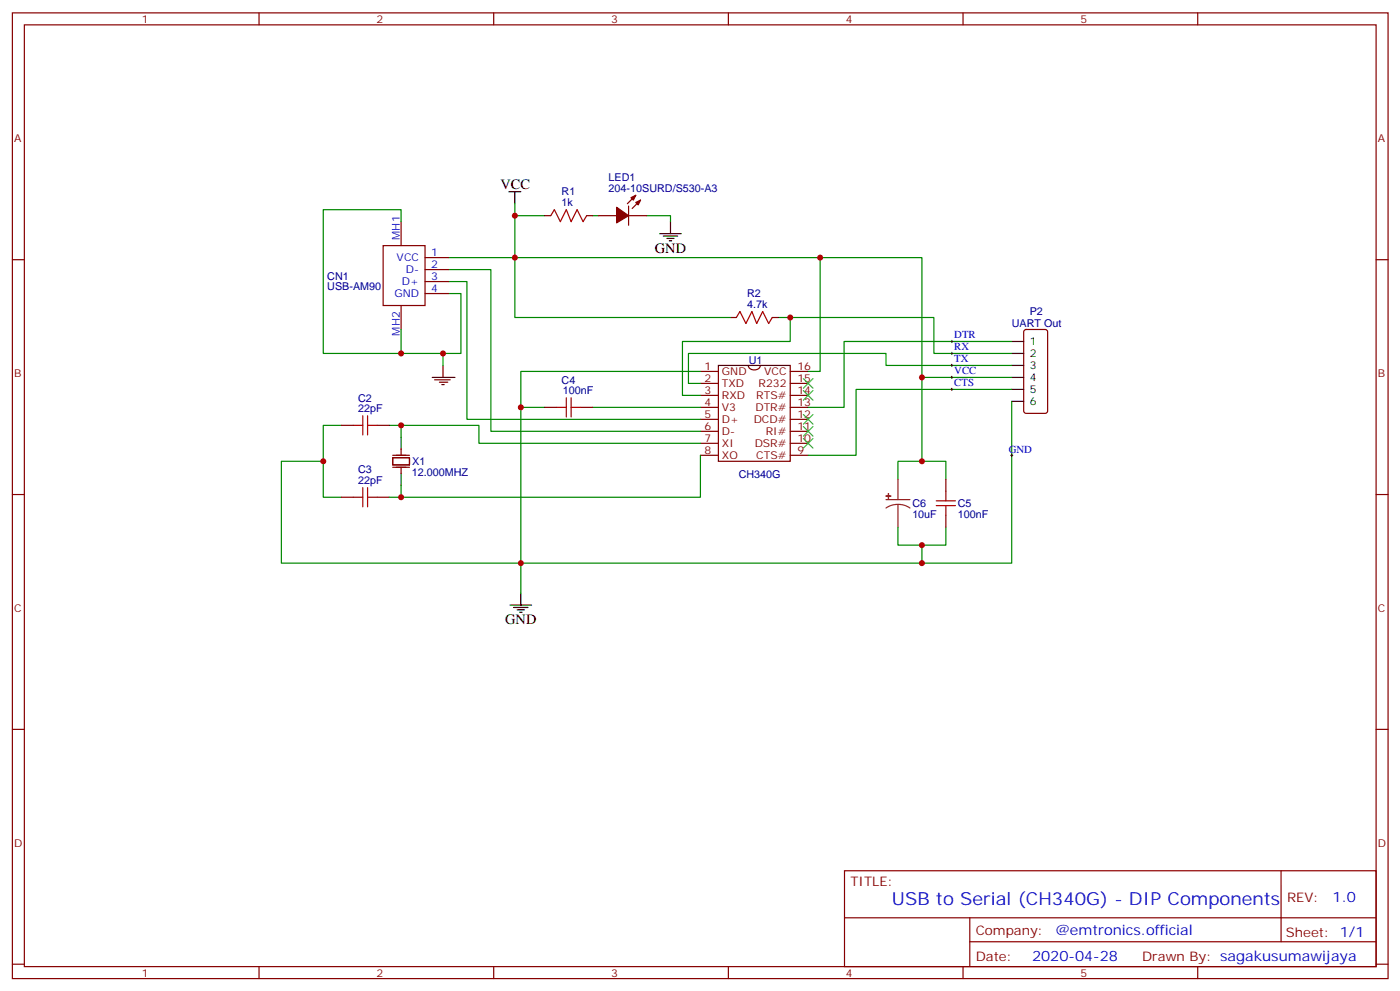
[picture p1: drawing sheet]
<svg xmlns="http://www.w3.org/2000/svg" width="413mm" height="292mm" viewBox="0 0 413 292" stroke-linecap="round" stroke-linejoin="round" font-family="sans-serif">
<path d="M127.4 111.1h6.7M128.1 111.8h4.5M129.5 112.5h2.4M130.2 113.2h.7M130.5 107.6v3.5" fill="none" stroke="#600" stroke-width=".35"/>
<path d="M211.7 107.6h21.1v28.2h-21.1z" fill="#fff" stroke="#600" stroke-width=".35"/>
<g fill="none" stroke="#800000" stroke-width=".35">
<path d="M206.4 109.4h5.3M206.4 112.9h5.3M206.4 116.4h5.3M206.4 119.9h5.3M232.8 109.4h5.3M232.8 112.9h5.3M232.8 116.4h5.3M232.8 119.9h5.3M206.4 123.5h5.3M206.4 127h5.3M206.4 130.5h5.3M206.4 134.1h5.3"/>
<path d="M232.8 123.5h5.3M232.8 127h5.3M232.8 130.5h5.3M232.8 134.1h5.3"/>
</g>
<path d="M220.5 107.6a1.84 1.84 0 0 0 1.7 1.3 1.84 1.84 0 0 0 1.8-1.3" fill="none" stroke="#600" stroke-width=".35"/>
<g fill="none" stroke="#870000" stroke-width=".35">
<path d="M3.6 3.8h405.4v284.3h-405.4zM7.2 7.3h398.3v277.3h-398.3zM76.3 3.8v3.5M145.5 3.8v3.5M214.6 3.8v3.5M283.8 3.8v3.5M352.9 3.8v3.5M187.3 57.5l-2.4 2.5M188.7 58.9l-2.4 2.5M3.6 76.5h3.6M112.9 72.3h12.3v17.7h-12.3zM118.2 65.3v7"/>
<path d="M125.2 75.8h7.1M125.2 79.4h7.1M160.5 63.5h1.8M172.9 63.5h1.7M176.4 63.5h5.3M185.2 63.5h5.3M185.2 60.7v5.6M405.5 76.5h3.5M118.2 90v7M125.2 82.9h7.1M125.2 86.4h7.1M215.2 93.5h1.8"/>
<path d="M227.5 93.5h1.8M301.9 97.2l.4-.2h5.7l.6 .4 .1 23.6-.5 .7h-5.9l-.6-.5-.1-23.5zM160.5 119.9h3.5M171.1 119.9h3.5M100.5 125.2h3.6M111.1 125.2h3.6M115.7 134.8h4.9v2.1h-4.9zM115.7 134.1h4.9M115.7 137.6h4.9M118.2 132.3v1.8M118.2 137.6v1.7M3.6 145.6h3.6"/>
<path d="M100.5 146.4h3.6M111.1 146.4h3.6M278.7 141.1v3.5M278.7 151.7v3.5M405.5 145.6h3.5M3.6 214.8h3.6M405.5 214.8h3.5M248.8 256.4h156.7v28.2h-156.7zM377.5 256.4v20.9M248.9 270.2h156.4M285.7 277.3h119.6M285.7 270.2v14.1"/>
<path d="M3.6 283.9h3.6M76.3 284.6v3.5M145.5 284.6v3.5M214.6 284.6v3.5M283.8 284.6v3.5M352.9 284.6v3.5M405.5 283.9h3.5"/>
</g>
<g fill="none" stroke="#000" stroke-width=".35">
<path d="M149.9 56.4h3.6M151.7 56.4v3.6M194.4 68.8h6.3M195.4 69.5h4.3M196.5 70.2h2.1M197.2 70.9h.7M197.6 65.3v3.5M298.1 100.5h3.5M298.1 104.1h3.5M298.1 107.6h3.5M298.1 111.1h3.5M298.1 114.7h3.5"/>
<path d="M298.1 118.2h3.5M118.2 128.8v3.5M118.2 139.3v3.6M150.3 178.2h6.3M151.3 178.9h4.3M152.4 179.6h2.1M153.5 174.6v3.6M153.1 180.3h.7"/>
</g>
<g fill="none" stroke="#008700" stroke-width=".35">
<path d="M151.7 60v15.8h-19.4M118.2 65.3v-3.6h-23v42.4h23M132.3 79.4h12.3v47.6h61.8M151.7 63.5h8.8M174.6 63.5h1.8M190.5 63.5h7.1v1.8M241.7 75.8v33.6h-3.6M118.2 97v7.1h12.3M132.3 86.4h3.5v17.7h-5.3v3.5M132.3 82.9h5.3v40.6h68.8M215.2 93.5h-63.5v-17.7h119.9v60M229.3 93.5h45.9v10.6h22.9"/>
<path d="M232.8 93.5v7h-31.7v15.9h5.3M160.5 119.9h-7v45.9h118.1v-5.3M174.6 119.9h31.8M206.4 109.4h-52.9v10.5M271.6 111.1h26.5M298.1 107.6h-37v-3.5h-58.3v8.8h3.6M298.1 100.5h-49.4v19.4h-10.6M298.1 114.7h-45.9v19.4h-14.1M298.1 118.2v47.6h-26.5M95.2 135.8h-12.3v30h70.6v8.8M100.5 125.2h-5.3v21.2h5.3M114.7 125.2h26.4v5.3h65.3"/>
<path d="M118.2 125.2v3.6M206.4 134.1v12.3h-88.2v-3.5M114.7 146.4h3.5M264.6 141.1v-5.3h14.1v5.3M264.6 155.2v5.3h14.1v-5.3"/>
</g>
<path d="M236.7 111.5l2.8 2.8M236.7 115l2.8 2.8M239.5 111.5l-2.8 2.8M239.5 115l-2.8 2.8M236.7 122.1l2.8 2.8M236.7 125.6l2.8 2.8M236.7 129.1l2.8 2.8M239.5 122.1l-2.8 2.8M239.5 125.6l-2.8 2.8M239.5 129.1l-2.8 2.8" fill="none" stroke="#3c3" stroke-width=".35"/>
<g fill="none" stroke="#a10000" stroke-width=".35">
<path d="M162.3 63.5l1-1.8 1.8 3.6 1.8-3.6 1.4 3.6 1.7-3.6 1.8 3.6 1.1-1.8M217 93.5l1-1.8 1.8 3.5 1.7-3.5 1.5 3.5 1.7-3.5 1.8 3.5 1-1.7M164 119.9h2.9M166.9 117.1v5.7M168.3 117.1v5.7M168.3 119.9h2.8M104.1 125.2h2.8M106.9 122.4v5.7M108.3 122.4v5.7M108.3 125.2h2.8M104.1 146.4h2.8M106.9 143.6v5.6"/>
<path d="M108.3 143.6v5.6M108.3 146.4h2.8M275.9 148.9h5.6M275.9 147.5h5.6M278.7 144.6v2.9M278.7 148.9v2.8"/>
</g>
<path d="M280.1 100.5h.7M280.1 114.7h.7M280.1 107.6h.7M280.1 104.1h.7M280.1 111.1h.7M280.5 100.2v.7M280.5 103.7v.7M280.5 107.2v.7M280.5 110.8v.7M280.5 114.3v.7M297.7 134.1h.7M298.1 133.7v.7" fill="none" stroke="#000" stroke-width=".29"/>
<path d="M261.1 147.1h7M264.6 148.5l1.8 .3 1.7 .8M264.6 148.5l-1.9 .3-1.6 .8M264.6 141.1v6M264.6 148.5v6.7" fill="none" stroke="#8c2424" stroke-width=".35"/>
<g fill="#8c2424" stroke="#8c2424" stroke-width=".35">
<path d="M261.1 146l1.4 .1z"/>
<path d="M261.8 145.3v1.5z"/>
</g>
<g fill="#870000" stroke="#870000" stroke-width=".35">
<path d="M187.3 59.6l1.4-.7-.7 1.4z"/>
<path d="M185.9 58.2l1.4-.7-.7 1.4z"/>
<path d="M181.7 61l3.5 2.5-3.5 2.1z"/>
</g>
<g fill="#c00">
<circle cx="151.7" cy="63.5" r=".88"/>
<circle cx="118.2" cy="125.2" r=".88"/>
<circle cx="118.2" cy="104.1" r=".88"/>
<circle cx="271.6" cy="111.1" r=".88"/>
<circle cx="271.6" cy="160.5" r=".88"/>
<circle cx="153.5" cy="165.8" r=".88"/>
<circle cx="95.3" cy="135.8" r=".88"/>
<circle cx="153.5" cy="119.9" r=".88"/>
<circle cx="151.7" cy="75.8" r=".88"/>
<circle cx="271.6" cy="135.8" r=".88"/>
<circle cx="241.7" cy="75.8" r=".88"/>
<circle cx="232.8" cy="93.5" r=".88"/>
<circle cx="271.6" cy="165.8" r=".88"/>
<circle cx="130.5" cy="104.1" r=".88"/>
<circle cx="118.2" cy="146.4" r=".88"/>
</g>
<text font-size="5.3" fill="#00f" x="262.8" y="266.3">USB to Serial (CH340G) - DIP Components</text>
<g font-size="4.2">
<text x="147.5" y="55.7">VCC</text>
<text x="193" y="74.4">GND</text>
<text x="148.9" y="183.8">GND</text>
</g>
<g font-size="4.2" fill="#00f">
<text x="392.6" y="265.6">1.0</text>
<text x="311" y="275.2">@emtronics.official</text>
<text x="304.1" y="283">2020-04-28</text>
</g>
<g font-size="3.9" fill="#800">
<text x="250.6" y="261">TITLE:</text>
<text x="379.2" y="265.6">REV:</text>
<text x="287.5" y="275.2">Company:</text>
<text x="378.9" y="275.8">Sheet: 1/1</text>
<text x="287.5" y="282.8">Date:</text>
<text x="336.5" y="282.9">Drawn By: sagakusumawijaya</text>
</g>
<g font-size="3.2" fill="#800">
<text x="41.7" y="6.8">1</text>
<text x="110.9" y="6.8">2</text>
<text x="180" y="6.8">3</text>
<text x="249.2" y="6.8">4</text>
<text x="318.3" y="6.8">5</text>
<text x="4.2" y="41.9">A</text>
<text x="406" y="41.9">A</text>
<text x="4.2" y="111">B</text>
<text x="406" y="111">B</text>
<text x="4.2" y="180.2">C</text>
<text x="406" y="180.2">C</text>
<text x="4.2" y="249.3">D</text>
<text x="406" y="249.3">D</text>
<text x="41.7" y="287.6">1</text>
<text x="110.9" y="287.6">2</text>
<text x="180" y="287.6">3</text>
<text x="249.2" y="287.6">4</text>
<text x="318.3" y="287.6">5</text>
</g>
<g font-size="3.2" fill="#000080">
<text x="179.3" y="53.3">LED1</text>
<text x="165.5" y="57.5">R1</text>
<text x="179.3" y="56.4">204-10SURD/S530-A3</text>
<text x="165.5" y="60.7">1k</text>
<text x="96.4" y="82.3">CN1</text>
<text x="96.4" y="85.4">USB-AM90</text>
<text x="220.1" y="87.5">R2</text>
<text x="220.1" y="90.7">4.7k</text>
<text x="303.4" y="92.8">P2</text>
<text x="298.1" y="96.4">UART Out</text>
<text x="220.6" y="107.1">U1</text>
<text x="165.5" y="112.9">C4</text>
<text x="105.5" y="118.2">C2</text>
<text x="165.8" y="115.9">100nF</text>
<text x="105.5" y="121.4">22pF</text>
<text x="121.5" y="137">X1</text>
<text x="105.5" y="142.5">22pF</text>
<text x="105.5" y="139.4">C3</text>
<text x="121.4" y="140.1">12.000MHZ</text>
<text x="217.7" y="140.8">CH340G</text>
<text x="268.8" y="149.3">C6</text>
<text x="282.2" y="149.3">C5</text>
<text x="268.8" y="152.5">10uF</text>
<text x="282.2" y="152.5">100nF</text>
</g>
<g font-size="3.2" fill="#00f">
<text x="117.8" y="70.6" transform="rotate(-90 117.8 70.6)">MH1</text>
<text x="116.9" y="76.9">VCC</text>
<text x="127" y="75.5">1</text>
<text x="118.4" y="84">D+</text>
<text x="119.6" y="80.4">D-</text>
<text x="127" y="79">2</text>
<text x="127" y="82.5">3</text>
<text x="116.2" y="87.5">GND</text>
<text x="127" y="86.1">4</text>
<text x="117.8" y="98.8" transform="rotate(-90 117.8 98.8)">MH2</text>
<text x="281.2" y="99.7">DTR</text>
<text x="281.2" y="106.7">TX</text>
<text x="281.2" y="103.2">RX</text>
<text x="281.2" y="113.8">CTS</text>
<text x="281.2" y="110.2">VCC</text>
<text x="297.2" y="133.3">GND</text>
</g>
<g font-size="3.2">
<text x="303.4" y="101.6">1</text>
<text x="303.4" y="105.1">2</text>
<text x="303.4" y="108.7">3</text>
<text x="303.4" y="112.2">4</text>
<text x="303.4" y="115.7">5</text>
<text x="303.4" y="119.2">6</text>
</g>
<g font-size="3.2" fill="#800000">
<text x="207.5" y="109">1</text>
<text x="207.5" y="112.5">2</text>
<text x="212.7" y="110.4">GND</text>
<text x="212.7" y="113.9">TXD</text>
<text x="223.5" y="113.9">R232</text>
<text x="225.2" y="110.4">VCC</text>
<text x="234.9" y="112.5">15</text>
<text x="234.9" y="109">16</text>
<text x="207.5" y="116.1">3</text>
<text x="207.5" y="119.6">4</text>
<text x="212.7" y="117.5">RXD</text>
<text x="222.8" y="117.5">RTS#</text>
<text x="234.9" y="119.6">13</text>
<text x="234.9" y="116.1">14</text>
<text x="207.5" y="123.1">5</text>
<text x="212.7" y="121">V3</text>
<text x="212.7" y="124.5">D+</text>
<text x="222.1" y="124.5">DCD#</text>
<text x="222.6" y="121">DTR#</text>
<text x="234.9" y="123.1">12</text>
<text x="207.5" y="126.6">6</text>
<text x="207.5" y="130.2">7</text>
<text x="212.7" y="128.1">D-</text>
<text x="212.7" y="131.6">XI</text>
<text x="222.4" y="131.6">DSR#</text>
<text x="225.6" y="128.1">RI#</text>
<text x="234.9" y="130.2">10</text>
<text x="234.9" y="126.6">11</text>
<text x="207.5" y="133.7">8</text>
<text x="212.7" y="135.1">XO</text>
<text x="222.8" y="135.1">CTS#</text>
<text x="234.9" y="133.7">9</text>
</g>
</svg>
